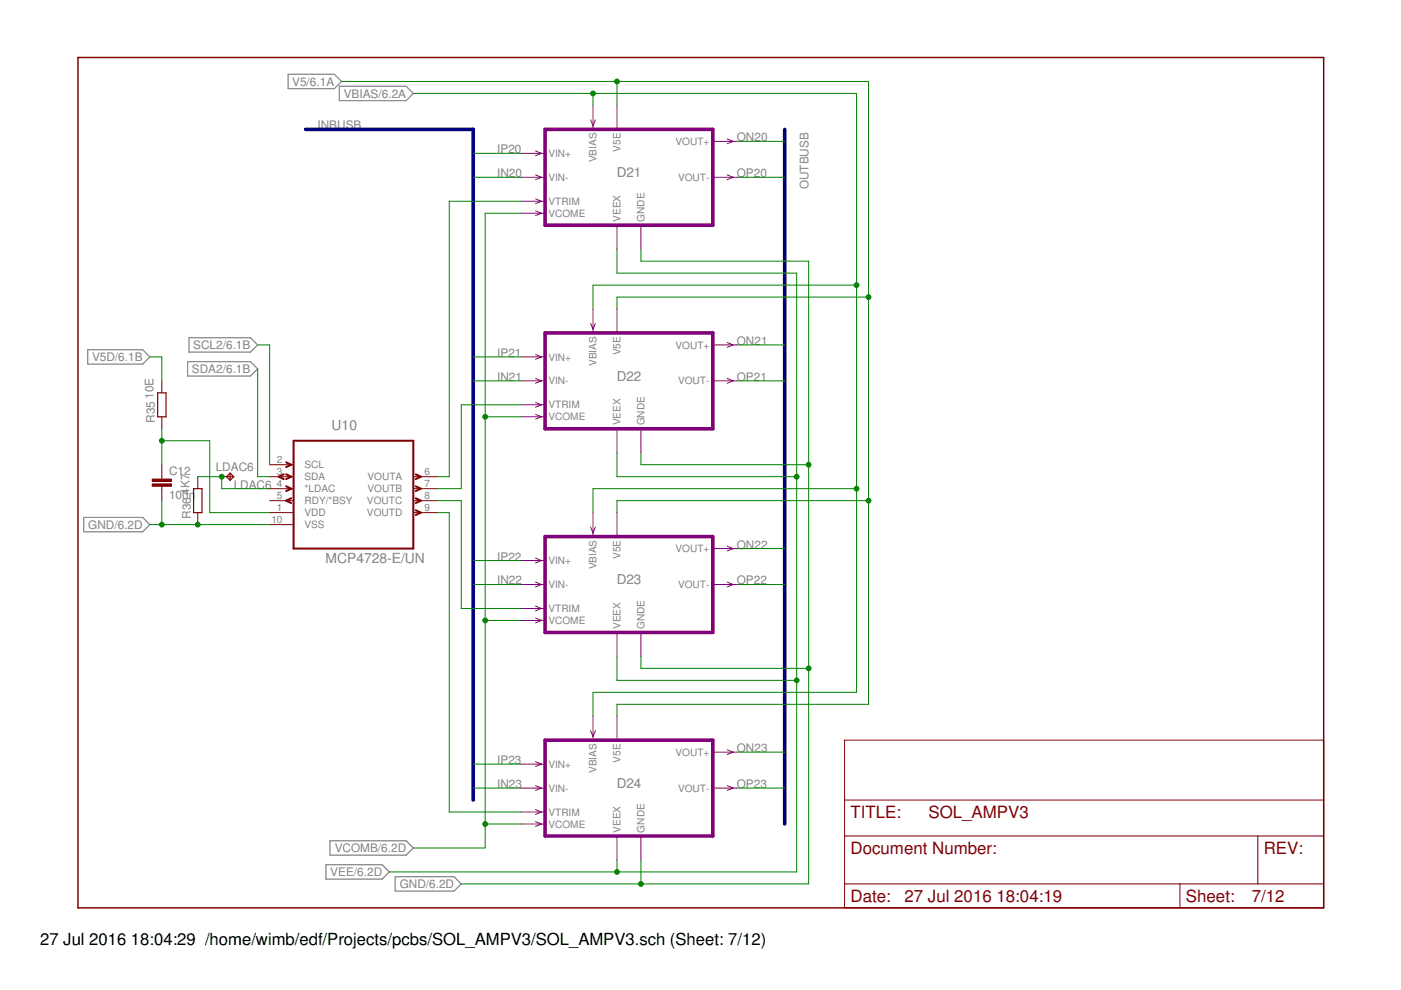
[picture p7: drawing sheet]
<svg xmlns="http://www.w3.org/2000/svg" width="297mm" height="210mm" viewBox="0 0 297 210" stroke-linecap="round" stroke-linejoin="round" font-family="sans-serif">
<path d="M61.1 15.7h9.8l1.5 1.6-1.5 1.5h-9.8zM71.9 18.3h14.2l1.5 1.5-1.5 1.5h-14.2zM18.6 74.1h11.6l1.6 1.6-1.6 1.5h-11.6zM39.8 76.7h13.3l1.5 1.5-1.5 1.5h-13.3zM40.1 71.6h13l1.5 1.5-1.5 1.6h-13zM17.8 109.7h12.4l1.6 1.5-1.6 1.6h-12.4zM70 178.3h16.1l1.5 1.5-1.5 1.5h-16.1zM69.1 183.3h11.9l1.5 1.6-1.5 1.5h-11.9zM83.8 185.9h12.5l1.5 1.5-1.5 1.5h-12.5z" fill="none" stroke="#808080" stroke-width=".25"/>
<path d="M16.5 12.2h264.1v180.3h-264.1z" fill="none" stroke="#800000" stroke-width=".32"/>
<g fill="none" stroke="#800000" stroke-width=".21">
<path d="M34.3 80.8v2.5M34.3 88.4v2.5M34.3 98.5v3.1M57.2 98.5h5.1M34.3 103.1v3.1M41.9 101.1v2.5M41.9 108.7v2.5M47 101.1h2.6M57.2 103.6h5.1M57.2 106.2h5.1M57.2 101.1h5.1M57.2 108.7h5.1"/>
<path d="M57.2 111.2h5.1M87.6 103.6h5.1M87.6 106.2h5.1M87.6 101.1h5.1M87.6 108.7h5.1M179.1 156.9h101.5v35.6h-101.5zM179.1 177.2h101.5M179.1 169.6h101.5M266.7 177.2v10.2M179.1 187.4h101.5M250.2 187.4v5.1"/>
</g>
<path d="M60.7 98l1 .5-1 .5M62.3 93.5h25.3v22.8h-25.3zM60.2 100.6l-1.1 .5 1.1 .5M60.7 100.6l1 .5-1 .5M60.7 103.1l1 .5-1 .5M61.7 105.6l-1 .6 1 .5M88.1 108.2l1.1 .5-1.1 .5M88.1 105.6l1.1 .6-1.1 .5M88.1 103.1l1.1 .5-1.1 .5M88.1 100.6l1.1 .5-1.1 .5" fill="none" stroke="#800000" stroke-width=".42"/>
<g fill="#800000" stroke="#800000" stroke-width=".21">
<path d="M32.3 102.6h4v.5h-4z"/>
<path d="M32.3 101.6h4v.5h-4z"/>
</g>
<path d="M33.4 83.3h1.8v5.1h-1.8zM41 103.6h1.8v5.1h-1.8zM48.8 100.3l.8 .8-.8 .7M48.8 100.3l-.8 .8 .8 .7M48.8 100.3v1.5" fill="none" stroke="#800000" stroke-width=".25"/>
<path d="M64.8 27.4h35.5v142.2M166.4 27.4v147.3" fill="none" stroke="#000080" stroke-width=".76"/>
<g fill="none" stroke="#008000" stroke-width=".21">
<path d="M72.4 17.3h111.7v132h-53.3v2.5M87.6 19.8h94v127h-55.9v5M125.7 19.8v2.6M130.8 17.3v5.1M100.3 32.5h10.2M100.3 37.6h10.2M156.2 37.6h10.2M156.2 30h10.2M110.5 42.7h-15.3v58.4h-2.5M110.5 45.2h-7.6v134.6h-15.3M130.8 52.8v5.1h38.1v127h-86.4M135.9 52.8v2.6h35.5v132h-73.6"/>
<path d="M31.8 75.7h2.5v5.1M54.6 78.2v22.9h2.6M54.6 73.1h2.6v25.4M100.3 75.7h10.2M156.2 73.1h10.2M181.6 60.5h-55.9v5M184.1 63h-53.3v2.5M34.3 93.5h10.2v15.2h12.7M34.3 90.9v7.6M100.3 80.8h10.2M102.9 88.4h7.6M110.5 85.8h-12.7v17.8h-5.1"/>
<path d="M130.8 96v5.1h38.1M135.9 96v2.5h35.5M156.2 80.8h10.2M31.8 111.2h25.4M34.3 106.2v5M41.9 101.1h5.1v2.5h10.2M92.7 106.2h5.1v22.8h12.7M92.7 108.7h2.5v63.5h15.3M100.3 118.9h10.2M156.2 116.3h10.2M181.6 103.6h-55.9v5.1M184.1 106.2h-53.3v2.5"/>
<path d="M100.3 123.9h10.2M102.9 131.6h7.6M130.8 139.2v5.1h38.1M135.9 139.2v2.5h35.5M156.2 123.9h10.2M156.2 159.5h10.2M100.3 167.1h10.2M100.3 162h10.2M102.9 174.7h7.6M156.2 167.1h10.2M130.8 182.3v2.6M135.9 182.3v5.1"/>
</g>
<g fill="#008000" stroke="#008000" stroke-width=".21">
<circle cx="34.3" cy="111.2" r=".51"/>
<circle cx="41.9" cy="111.2" r=".51"/>
<circle cx="171.4" cy="98.5" r=".51"/>
<circle cx="171.4" cy="141.7" r=".51"/>
<circle cx="135.9" cy="187.4" r=".51"/>
<circle cx="125.7" cy="19.8" r=".51"/>
<circle cx="181.6" cy="60.5" r=".51"/>
<circle cx="181.6" cy="103.6" r=".51"/>
<circle cx="130.8" cy="17.3" r=".51"/>
<circle cx="184.1" cy="63" r=".51"/>
<circle cx="184.1" cy="106.2" r=".51"/>
<circle cx="34.3" cy="93.5" r=".51"/>
<circle cx="168.9" cy="101.1" r=".51"/>
<circle cx="168.9" cy="144.3" r=".51"/>
<circle cx="130.8" cy="184.9" r=".51"/>
<circle cx="102.9" cy="174.7" r=".51"/>
<circle cx="102.9" cy="131.6" r=".51"/>
<circle cx="102.9" cy="88.4" r=".51"/>
<circle cx="47" cy="101.1" r=".51"/>
</g>
<path d="M115.6 27.4h35.5v20.4h-35.5zM115.6 70.6h35.5v20.3h-35.5zM115.6 113.8h35.5v20.3h-35.5zM115.6 156.9h35.5v20.3h-35.5z" fill="none" stroke="#800080" stroke-width=".76"/>
<g fill="none" stroke="#800080" stroke-width=".21">
<path d="M110.5 32.5h5.1M110.5 37.6h5.1M113.5 32l1.3 .5-1.3 .5M113.5 37.1l1.3 .5-1.3 .5M125.2 25.4l.5 1.3 .5-1.3M125.7 22.4v5M130.8 22.4v5M151.1 37.6h5.1M151.1 30h5.1M154.2 29.5l1.2 .5-1.2 .5M154.2 37.1l1.2 .5-1.2 .5M110.5 42.7h5.1"/>
<path d="M110.5 45.2h5.1M113.5 42.2l1.3 .5-1.3 .5M113.5 44.7l1.3 .5-1.3 .5M130.8 47.8v5M135.9 47.8v5M110.5 75.7h5.1M113.5 75.2l1.3 .5-1.3 .5M125.2 68.6l.5 1.2 .5-1.2M125.7 65.5v5.1M130.8 65.5v5.1M151.1 73.1h5.1M154.2 72.6l1.2 .5-1.2 .5"/>
<path d="M110.5 80.8h5.1M110.5 85.8h5.1M110.5 88.4h5.1M113.5 80.2l1.3 .6-1.3 .5M113.5 85.3l1.3 .5-1.3 .5M113.5 87.9l1.3 .5-1.3 .5M130.8 90.9v5.1M135.9 90.9v5.1M151.1 80.8h5.1M154.2 80.2l1.2 .6-1.2 .5M110.5 118.9h5.1M113.5 118.3l1.3 .6-1.3 .5"/>
<path d="M125.2 111.7l.5 1.3 .5-1.3M125.7 108.7v5.1M130.8 108.7v5.1M151.1 116.3h5.1M154.2 115.8l1.2 .5-1.2 .5M110.5 123.9h5.1M110.5 129h5.1M110.5 131.6h5.1M113.5 123.4l1.3 .5-1.3 .5M113.5 128.5l1.3 .5-1.3 .5M113.5 131l1.3 .6-1.3 .5M130.8 134.1v5.1"/>
<path d="M135.9 134.1v5.1M151.1 123.9h5.1M154.2 123.4l1.2 .5-1.2 .5M125.2 154.9l.5 1.3 .5-1.3M125.7 151.8v5.1M130.8 151.8v5.1M151.1 159.5h5.1M154.2 159l1.2 .5-1.2 .5M110.5 162h5.1M110.5 167.1h5.1M110.5 172.2h5.1M110.5 174.7h5.1"/>
<path d="M113.5 161.5l1.3 .5-1.3 .5M113.5 166.6l1.3 .5-1.3 .5M113.5 171.7l1.3 .5-1.3 .5M113.5 174.2l1.3 .5-1.3 .5M130.8 177.2v5.1M135.9 177.2v5.1M151.1 167.1h5.1M154.2 166.6l1.2 .5-1.2 .5"/>
</g>
<g font-size="3.6" fill="#800000">
<text x="180.3" y="173.4">TITLE:</text>
<text x="196.8" y="173.4">SOL_AMPV3</text>
<text x="180.3" y="181.1">Document Number:</text>
<text x="267.9" y="181.1">REV:</text>
<text x="180.3" y="191.2">Date:</text>
<text x="191.8" y="191.2">27 Jul 2016</text>
<text x="211.3" y="191.2">18:04:19</text>
<text x="251.4" y="191.2">Sheet:</text>
<text x="265.4" y="191.2">7/12</text>
</g>
<g font-size="3.5">
<text x="8.5" y="200.4">27 Jul 2016</text>
<text x="27.8" y="200.4">18:04:29 /home/wimb/edf/Projects/pcbs/SOL_AMPV3/SOL_AMPV3.sch (Sheet: 7/12)</text>
</g>
<g font-size="2.9" fill="#808080">
<text x="130.7" y="37.6">D21</text>
<text x="130.7" y="80.8">D22</text>
<text x="70.3" y="91.1">U10</text>
<text x="69" y="119.3">MCP4728-E/UN</text>
<text x="130.7" y="123.9">D23</text>
<text x="130.7" y="167.1">D24</text>
</g>
<g font-size="2.5" fill="#808080">
<text x="61.9" y="18.2">V5/6.1A</text>
<text x="72.9" y="20.7">VBIAS/6.2A</text>
<text x="67.3" y="27.4">INBUSB</text>
<text x="156.2" y="30">ON20</text>
<text x="105.4" y="32.5">IP20</text>
<text x="105.4" y="37.6">IN20</text>
<text x="156.2" y="37.6">OP20</text>
<text x="171.4" y="40.1" transform="rotate(-90 171.4 40.1)">OUTBUSB</text>
<text x="19.5" y="76.6">V5D/6.1B</text>
<text x="41" y="74">SCL2/6.1B</text>
<text x="105.4" y="75.7">IP21</text>
<text x="156.2" y="73.1">ON21</text>
<text x="40.7" y="79.1">SDA2/6.1B</text>
<text x="105.4" y="80.8">IN21</text>
<text x="156.2" y="80.8">OP21</text>
<text x="32.5" y="84.6" transform="rotate(-90 32.5 84.6)">10E</text>
<text x="32.8" y="89.6" transform="rotate(-90 32.8 89.6)">R35</text>
<text x="35.8" y="100.7">C12</text>
<text x="45.7" y="99.8">LDAC6</text>
<text x="35.8" y="105.8">100n</text>
<text x="40.1" y="104.9" transform="rotate(-90 40.1 104.9)">4K7</text>
<text x="49.5" y="103.6">LDAC6</text>
<text x="18.7" y="112.1">GND/6.2D</text>
<text x="40.4" y="110" transform="rotate(-90 40.4 110)">R36</text>
<text x="105.4" y="118.8">IP22</text>
<text x="156.2" y="116.3">ON22</text>
<text x="105.4" y="123.9">IN22</text>
<text x="156.2" y="123.9">OP22</text>
<text x="156.2" y="159.5">ON23</text>
<text x="105.4" y="162">IP23</text>
<text x="105.4" y="167.1">IN23</text>
<text x="156.2" y="167.1">OP23</text>
<text x="70" y="185.8">VEE/6.2D</text>
<text x="71" y="180.7">VCOMB/6.2D</text>
<text x="84.7" y="188.3">GND/6.2D</text>
</g>
<g font-size="2.1" fill="#808080">
<text x="116.3" y="33.3">VIN+</text>
<text x="126.5" y="34.4" transform="rotate(-90 126.5 34.4)">VBIAS</text>
<text x="131.6" y="32.2" transform="rotate(-90 131.6 32.2)">V5E</text>
<text x="143.2" y="30.7">VOUT+</text>
<text x="116.3" y="38.4">VIN-</text>
<text x="143.7" y="38.4">VOUT-</text>
<text x="116.3" y="43.4">VTRIM</text>
<text x="116.3" y="46">VCOME</text>
<text x="131.6" y="47" transform="rotate(-90 131.6 47)">VEEX</text>
<text x="136.7" y="47" transform="rotate(-90 136.7 47)">GNDE</text>
<text x="116.3" y="76.4">VIN+</text>
<text x="126.5" y="77.6" transform="rotate(-90 126.5 77.6)">VBIAS</text>
<text x="131.6" y="75.3" transform="rotate(-90 131.6 75.3)">V5E</text>
<text x="143.2" y="73.9">VOUT+</text>
<text x="116.3" y="81.5">VIN-</text>
<text x="143.7" y="81.5">VOUT-</text>
<text x="116.3" y="86.6">VTRIM</text>
<text x="116.3" y="89.1">VCOME</text>
<text x="131.6" y="90.2" transform="rotate(-90 131.6 90.2)">VEEX</text>
<text x="136.7" y="90.2" transform="rotate(-90 136.7 90.2)">GNDE</text>
<text x="58.7" y="98.2">2</text>
<text x="58.7" y="100.7">3</text>
<text x="64.6" y="99.3">SCL</text>
<text x="64.6" y="101.8">SDA</text>
<text x="77.9" y="101.8">VOUTA</text>
<text x="90" y="100.7">6</text>
<text x="58.7" y="103.3">4</text>
<text x="58.7" y="105.8">5</text>
<text x="64.6" y="104.4">*LDAC</text>
<text x="64.6" y="106.9">RDY/*BSY</text>
<text x="77.8" y="106.9">VOUTC</text>
<text x="77.9" y="104.4">VOUTB</text>
<text x="90" y="103.3">7</text>
<text x="90" y="105.8">8</text>
<text x="57.5" y="110.9">10</text>
<text x="58.7" y="108.3">1</text>
<text x="64.6" y="109.5">VDD</text>
<text x="64.6" y="112">VSS</text>
<text x="77.8" y="109.5">VOUTD</text>
<text x="90" y="108.3">9</text>
<text x="116.3" y="119.6">VIN+</text>
<text x="131.6" y="118.5" transform="rotate(-90 131.6 118.5)">V5E</text>
<text x="143.2" y="117.1">VOUT+</text>
<text x="116.3" y="124.7">VIN-</text>
<text x="126.5" y="120.7" transform="rotate(-90 126.5 120.7)">VBIAS</text>
<text x="143.7" y="124.7">VOUT-</text>
<text x="116.3" y="129.8">VTRIM</text>
<text x="116.3" y="132.3">VCOME</text>
<text x="131.6" y="133.4" transform="rotate(-90 131.6 133.4)">VEEX</text>
<text x="136.7" y="133.4" transform="rotate(-90 136.7 133.4)">GNDE</text>
<text x="131.6" y="161.7" transform="rotate(-90 131.6 161.7)">V5E</text>
<text x="143.2" y="160.2">VOUT+</text>
<text x="116.3" y="162.8">VIN+</text>
<text x="116.3" y="167.9">VIN-</text>
<text x="126.5" y="163.9" transform="rotate(-90 126.5 163.9)">VBIAS</text>
<text x="143.7" y="167.9">VOUT-</text>
<text x="116.3" y="172.9">VTRIM</text>
<text x="116.3" y="175.5">VCOME</text>
<text x="131.6" y="176.5" transform="rotate(-90 131.6 176.5)">VEEX</text>
<text x="136.7" y="176.5" transform="rotate(-90 136.7 176.5)">GNDE</text>
</g>
</svg>
